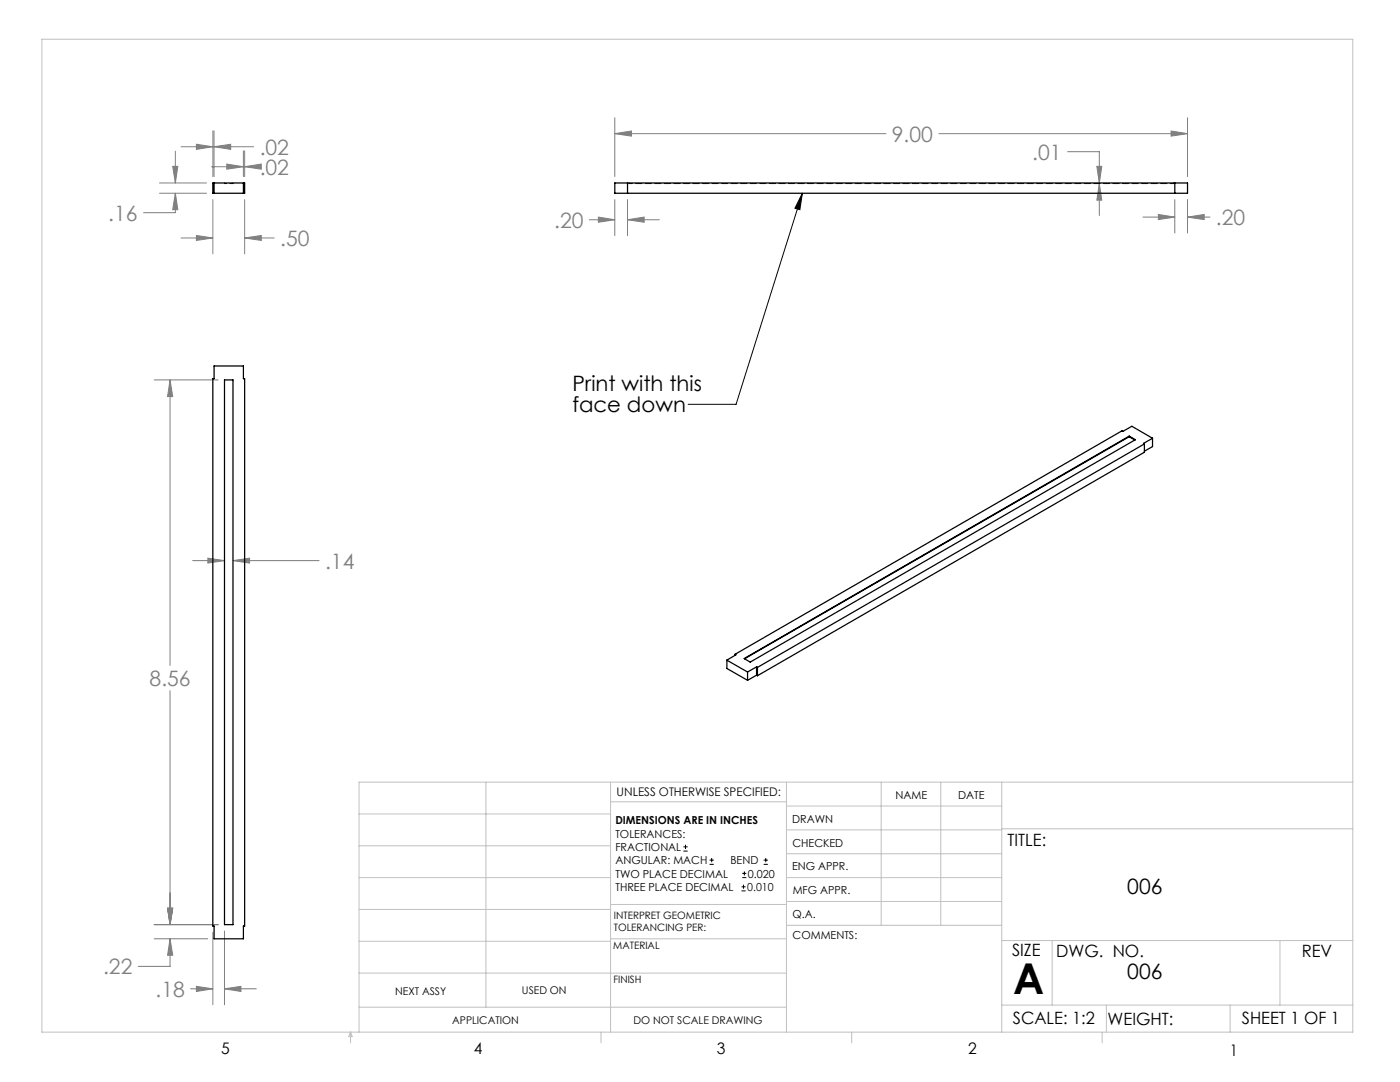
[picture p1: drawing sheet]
<svg xmlns="http://www.w3.org/2000/svg" width="279mm" height="216mm" viewBox="0 0 279 216" stroke-linecap="round" stroke-linejoin="round" font-family="sans-serif">
<g fill="none" stroke="#000" stroke-width=".2">
<path d="M160.1 38.6l-13.2 42.1h-9.6M160.1 38.6l-.5 3.2-1-.2zM136.4 169.8h.8M136.4 169h.8M136.8 168.6v.8M141.6 172.5h.9M141.6 171.6h.9M142 171.2v.8M148 177.8h.8M148 177h.8M148.1 175.1h.8M148.1 174.3h.8"/>
<path d="M148.4 176.5v.8M148.6 173.9v.8M152.4 172.5h.8M152.4 171.6h.8M152.8 171.2v.8"/>
</g>
<g fill="none" stroke="#808080" stroke-width=".2">
<path d="M31.8 38.6h9.4M31.8 36.5h9.4M34.5 33.2h1l-.5 3.3zM35 38.6l.5 3.2h-1zM35 38.6v3.8h-6.4M35 30.2v6.3M36.1 29.3h6.4M39.2 28.8l3.3 .5-3.3 .5zM42.2 33.3h6.4M42.5 26.1v9.1M42.5 39.8v10.9M42.7 29.3l3.3-.5v1z"/>
<path d="M42.7 26.1v9.1M42.7 29.3h7.9M45.3 32.7l3.3 .6-3.3 .5zM48.6 30.1v5.1M48.8 33.3l3.3-.6v1.1zM48.8 30.1v5.1M48.8 39.8v10.9M48.8 33.3h1.8M122.7 26.7l3.3-.6v1.1zM122.7 23.5v11.7M122.7 39.8v7.2M122.7 26.7h54.1"/>
<path d="M125.2 39.8v7.2M187.4 26.7h49.6M213 30.3h6.4v6.2M218.9 33.2h1l-.5 3.3zM219.4 36.7l.5 3.2h-1zM219.4 36.7v6.3M233.7 26.1l3.3 .6-3.3 .5zM234.5 39.8v6.7M237 23.5v11.7M237 39.8v6.7M36.1 47.5h6.4M39.2 47l3.3 .5-3.3 .5z"/>
<path d="M48.8 47.5l3.3-.5v1zM48.8 47.5h5.9M117.6 43.9h5.1M119.4 43.3l3.3 .6-3.3 .4zM125.2 43.9l3.4-.6v1zM125.2 43.9h6.4M228.1 43.3h6.4M231.2 42.8l3.3 .5-3.3 .5zM237 43.3l3.3-.5v1zM237 43.3h4.5M30.8 75.8h12.7M33.9 75.8l.6 3.3h-1.1z"/>
<path d="M33.9 75.8v57M38.5 111.9h6.3M41.5 111.4l3.3 .5-3.3 .5zM46.5 111.9l3.3-.5v1zM46.5 111.9h17.2M33.9 137.8v46.7M30.8 187.3h10.7M30.8 184.5h12.7M33.4 181.2h1.1l-.6 3.3zM33.9 187.3l.6 3.3h-1.1zM33.9 187.3v5.5h-6.3M38 197.3h4.5"/>
<path d="M39.2 196.8l3.3 .5-3.3 .5zM42.5 186.1v14.4M44.8 197.3l3.3-.5v1zM44.8 185.8v14.7M44.8 197.3h6.4"/>
</g>
<g fill="none" stroke="#c0c0c0" stroke-width=".2">
<path d="M8.4 7.8h261.6v198.2h-261.6zM97 156.1v44.9M121.8 156.1v49.9M121.8 160h35.2M157 156.1v49.9M175.9 156.1v28.5M187.7 156.1v28.5M199.9 156.1v49.9M270 156.1h-198.4v49.9M71.6 175.1h50.2M71.6 168.8h50.2M71.6 162.4h50.2"/>
<path d="M157 170.4h42.9M157 165.6h42.9M157 160.8h42.9M157 175.1h42.9M157 179.9h42.9M199.9 165.4h70.1M71.6 194.2h85.4M71.6 187.8h50.2M71.6 181.5h50.2M121.8 187.3h35.2M121.8 180.5h35.2M157 184.6h42.9"/>
<path d="M199.9 187.7h70.1M210 187.7v12.9M255.4 187.7v12.9M70 206v2.1M70 206l.3 .8h-.7zM71.6 201h85.4M119.9 206v2.1M170 206v2.1M199.9 200.6h70.1M220 206v2.1M220.8 200.6v5.4M245.5 200.6v5.4"/>
</g>
<path d="M160.1 38.6l-.5 3.2-1-.2z" fill="#000"/>
<path d="M35 38.6l.5 3.2h-1zM34.5 33.2h1l-.5 3.3zM39.2 47l3.3 .5-3.3 .5zM48.8 47.5l3.3-.5v1zM39.2 28.8l3.3 .5-3.3 .5zM42.7 29.3l3.3-.5v1zM45.3 32.7l3.3 .6-3.3 .5zM48.8 33.3l3.3-.6v1.1zM33.9 187.3l.6 3.3h-1.1zM33.4 181.2h1.1l-.6 3.3zM33.9 75.8l.6 3.3h-1.1zM33.4 181.2h1.1l-.6 3.3zM39.2 196.8l3.3 .5-3.3 .5zM44.8 197.3l3.3-.5v1zM41.5 111.4l3.3 .5-3.3 .5zM46.5 111.9l3.3-.5v1zM122.7 26.7l3.3-.6v1.1zM233.7 26.1l3.3 .6-3.3 .5zM125.2 43.9l3.4-.6v1zM119.4 43.3l3.3 .6-3.3 .4zM231.2 42.8l3.3 .5-3.3 .5zM237 43.3l3.3-.5v1zM218.9 33.2h1l-.5 3.3zM219.4 36.7l.5 3.2h-1z" fill="#808080"/>
<g fill="none" stroke="#000" stroke-width=".25">
<path d="M42.5 36.5h6.3v2.1h-6.3zM42.7 36.5v2.1M48.6 36.5v2.1M122.7 36.5h114.3v2.1h-114.3zM125.2 36.5v2.1M234.5 36.5v2.1M42.7 73h5.9v2.6h.2v109.2h-.2v2.5h-5.9v-2.5h-.2v-109.2h.2zM44.8 75.8h1.7v108.7h-1.7zM225.4 87.1l1.1 .7M225.4 87.1l-76.8 44.3M225.4 87v.1M228.4 88.6l-77.2 44.6"/>
<path d="M228.4 88.6v1.6l-77.2 44.6M230 87.5l-4.1-2.4-1.8 1-.2-.1-77.2 44.6M230 87.5l-1.8 1 .2 .1M230 87.5v1.6l-1.6 .9M145.1 131.7l4.1 2.4M145.1 131.7v1.7l4.1 2.3M146.7 130.6l.2 .1-1.8 1M146.7 130.6v.2M148.5 131.4l76.9-44.4 1.2 .7-76.9 44.4zM149.2 134.1v1.6M151 133.1l.2 .1M151 133.1l-1.8 1"/>
<path d="M151 133.1v1.6M151 134.7l-1.8 1M151 134.7l.2 .1M151.2 133.2v1.6"/>
</g>
<path d="M44.8 36.6h1.7" fill="none" stroke="#000" stroke-width=".2" stroke-dasharray="1.3 .6" stroke-dashoffset=".9"/>
<path d="M44.8 36.6v-.1M46.5 36.6v-.1M125.5 36.6v-.1M234.2 36.6v-.1" fill="none" stroke="#000" stroke-width=".2" stroke-dasharray="1.3 .6"/>
<path d="M125.5 36.6h108.7" fill="none" stroke="#000" stroke-width=".2" stroke-dasharray="1.3 .6" stroke-dashoffset=".6"/>
<text font-size="8.5" x="202.2" y="198.3">A</text>
<g font-size="4.2" fill="#808080">
<text x="178" y="28.2">9.00</text>
<text x="51.8" y="30.9">.02</text>
<text x="51.8" y="34.8">.02</text>
<text x="206" y="31.9">.01</text>
<text x="21.6" y="44">.16</text>
<text x="110.6" y="45.4">.20</text>
<text x="242.7" y="44.9">.20</text>
<text x="55.9" y="49.1">.50</text>
<text x="64.9" y="113.4">.14</text>
<text x="29.9" y="136.9">8.56</text>
<text x="20.6" y="194.4">.22</text>
<text x="31" y="198.9">.18</text>
</g>
<g font-size="4.2">
<text x="114.2" y="78.1">Print with this</text>
<text x="114.2" y="82.3">face down</text>
<text x="225" y="178.4">006</text>
<text x="225" y="195.4">006</text>
</g>
<g font-size="3.4">
<text x="201.1" y="168.8">TITLE:</text>
<text x="202" y="190.8">SIZE</text>
<text x="210.8" y="190.9">DWG. NO.</text>
<text x="259.8" y="191">REV</text>
<text x="202.1" y="204.4">SCALE: 1:2</text>
<text x="221" y="204.5">WEIGHT:</text>
<text x="247.8" y="204.4">SHEET 1 OF 1</text>
</g>
<g font-size="3.2">
<text x="44.2" y="210.4">5</text>
<text x="94.6" y="210.3">4</text>
<text x="143.1" y="210.4">3</text>
<text x="193.2" y="210.3">2</text>
<text x="245.4" y="210.6">1</text>
</g>
<text font-size="2.4" x="123.1" y="158.9">UNLESS OTHERWISE SPECIFIED:</text>
<g font-size="2.2">
<text x="178.7" y="159.4">NAME</text>
<text x="191.2" y="159.4">DATE</text>
<text x="122.8" y="164.5">DIMENSIONS ARE IN INCHES</text>
<text x="122.8" y="167.1">TOLERANCES:</text>
<text x="158.1" y="164.2">DRAWN</text>
<text x="122.8" y="169.8">FRACTIONAL</text>
<text x="122.8" y="172.5">ANGULAR: MACH</text>
<text x="145.8" y="172.5">BEND</text>
<text x="158.1" y="173.7">ENG APPR.</text>
<text x="158.2" y="169.1">CHECKED</text>
<text x="122.8" y="177.8">THREE PLACE DECIMAL</text>
<text x="122.8" y="175.1">TWO PLACE DECIMAL</text>
<text x="149.1" y="177.8">0.010</text>
<text x="149.3" y="175.1">0.020</text>
<text x="158.2" y="178.4">MFG APPR.</text>
<text x="158.2" y="183.2">Q.A.</text>
<text x="158.2" y="187.4">COMMENTS:</text>
</g>
<g font-size="2.1">
<text x="78.8" y="198.5">NEXT ASSY</text>
<text x="104.2" y="198.4">USED ON</text>
<text x="90.2" y="204.3">APPLICATION</text>
<text x="126.4" y="204.3">DO NOT SCALE DRAWING</text>
</g>
<g font-size="2">
<text x="122.5" y="183.3">INTERPRET GEOMETRIC</text>
<text x="122.5" y="185.9">TOLERANCING PER:</text>
<text x="122.4" y="189.4">MATERIAL</text>
<text x="122.4" y="196.2">FINISH</text>
</g>
</svg>
